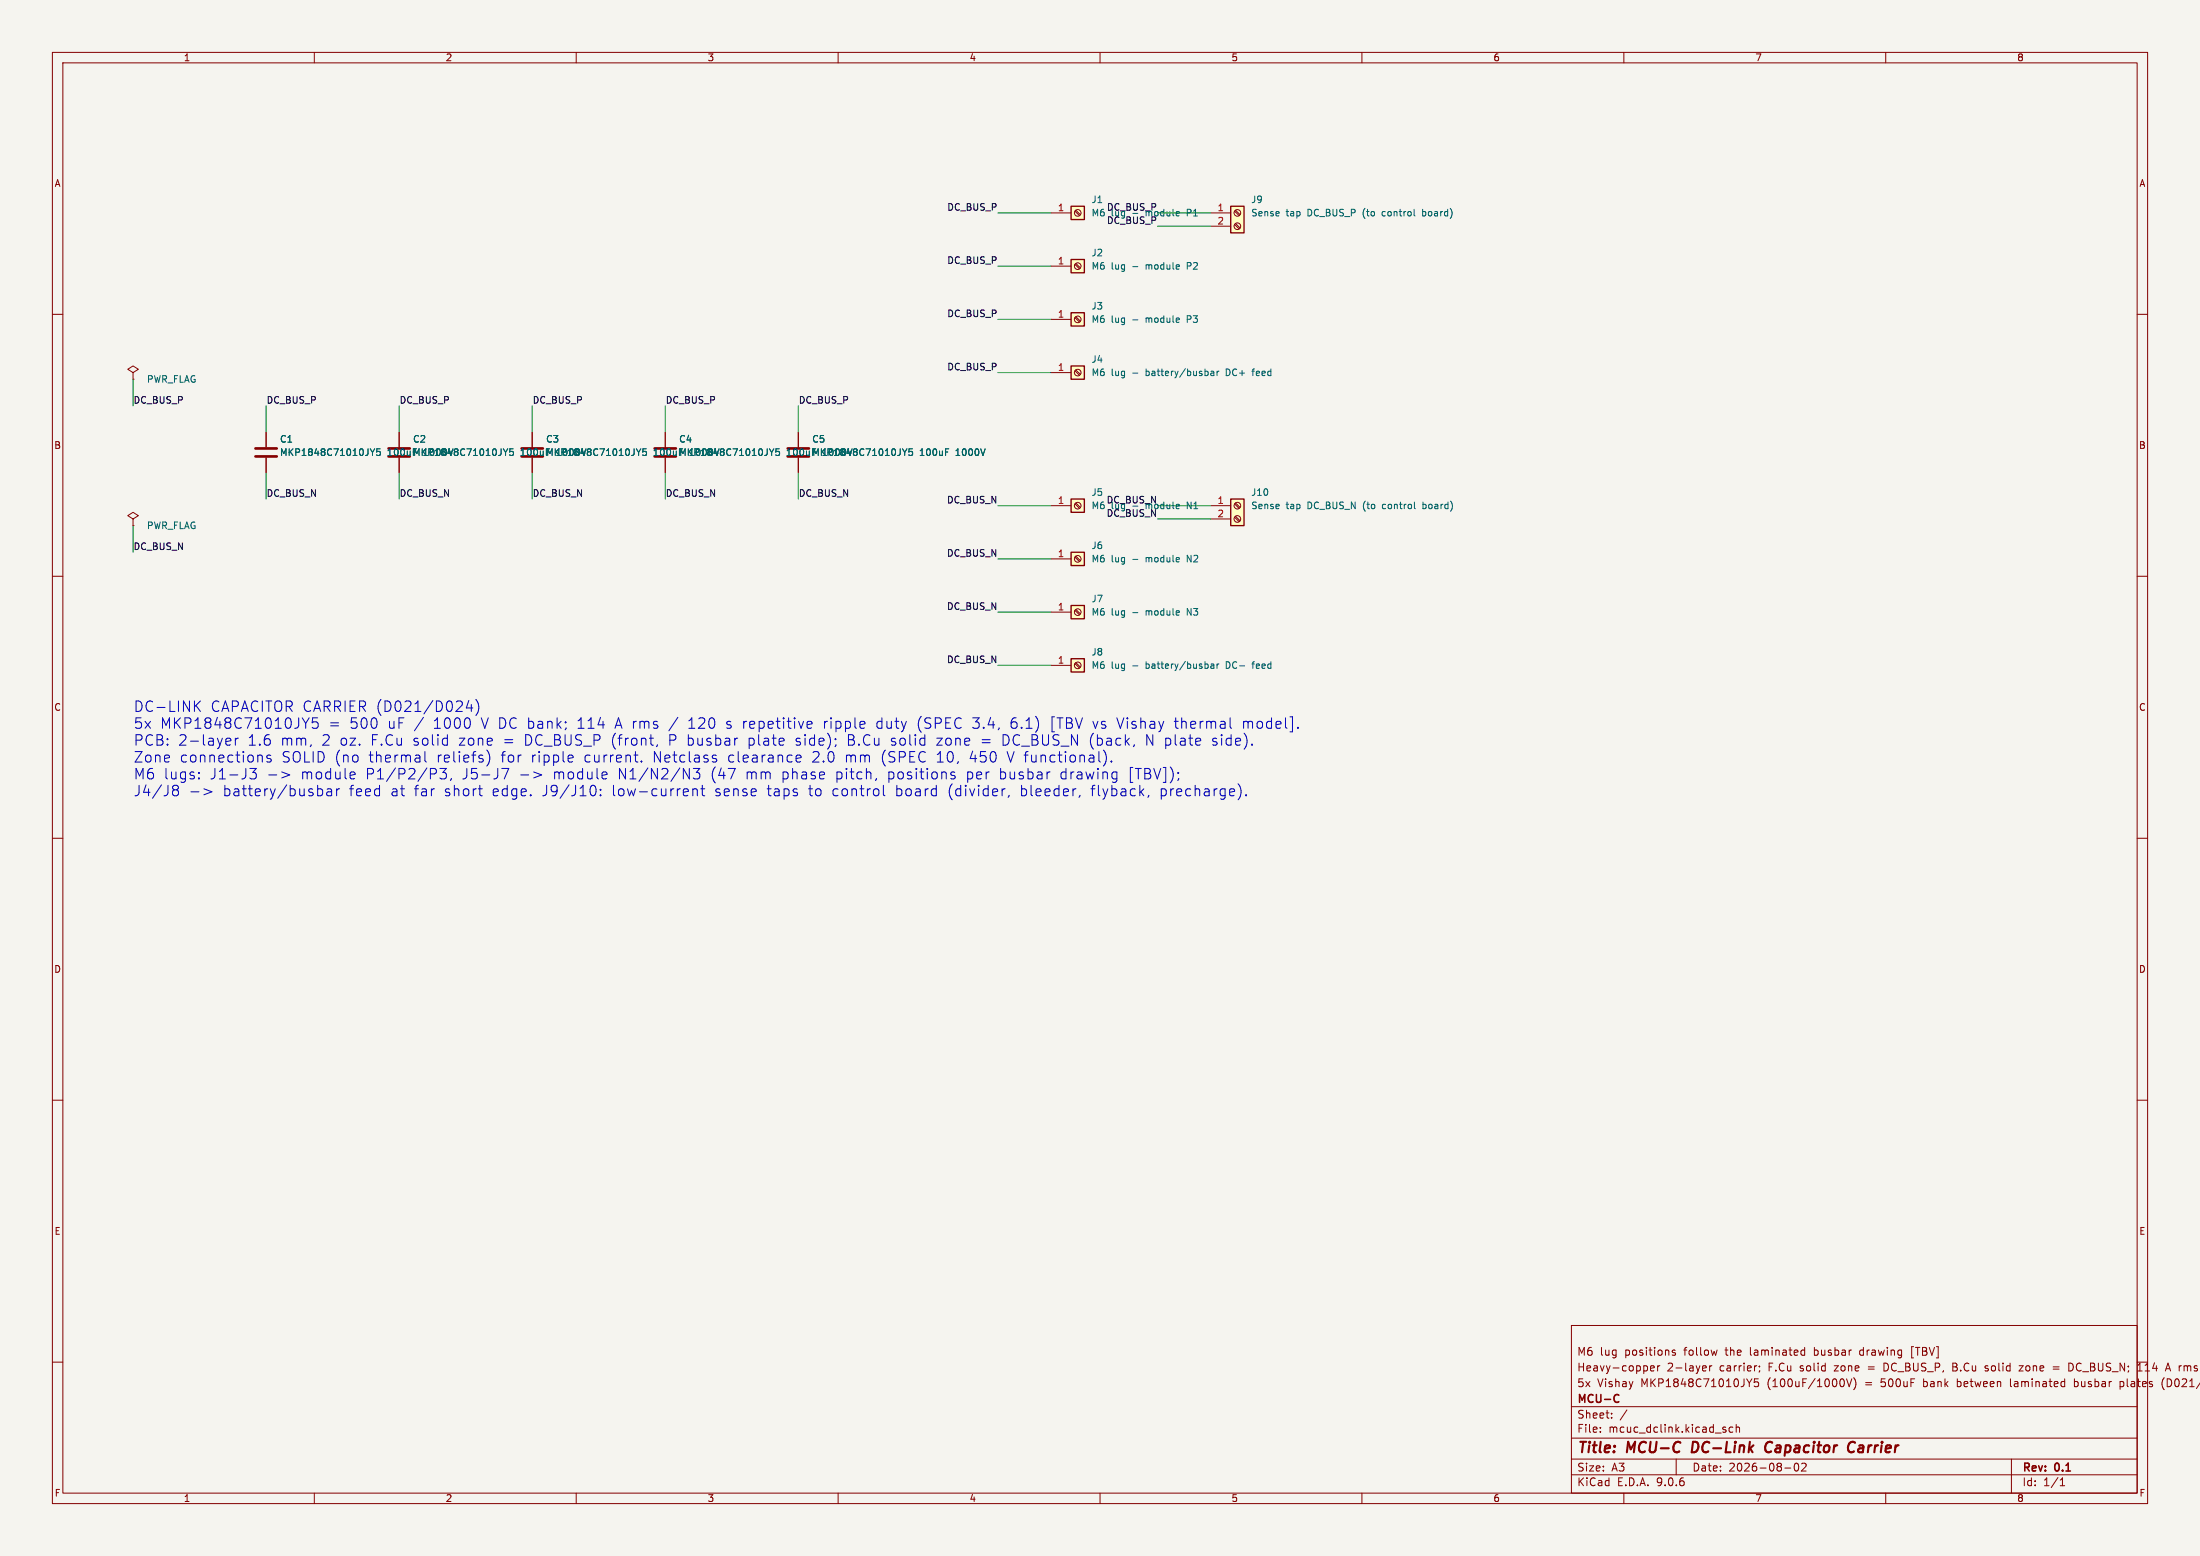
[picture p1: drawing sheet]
(kicad_sch
 (version 20250114)
 (generator "eeschema")
 (generator_version "9.0")
 (paper "A3")
 (title_block
  (title "MCU-C DC-Link Capacitor Carrier")
  (date "2026-08-02")
  (rev "0.1")
  (company "MCU-C")
  (comment 1 "5x Vishay MKP1848C71010JY5 (100uF/1000V) = 500uF bank between laminated busbar plates (D021/D024)")
  (comment 2 "Heavy-copper 2-layer carrier; F.Cu solid zone = DC_BUS_P, B.Cu solid zone = DC_BUS_N; 114 A rms ripple duty (SPEC 3.4/6.1)")
  (comment 3 "M6 lug positions follow the laminated busbar drawing [TBV]"))
 (lib_symbols
  (symbol "Device:C"
    (pin_numbers (hide yes))
    (pin_names
    (offset 0.254)) (exclude_from_sim no) (in_bom yes) (on_board yes)
    (property "Reference" "C" (at 0.635 2.54 0) (effects (font (size 1.27 1.27)) (justify left)))
    (property "Value" "C" (at 0.635 -2.54 0) (effects (font (size 1.27 1.27)) (justify left)))
    (property "Footprint" "" (at 0.9652 -3.81 0) (effects (font (size 1.27 1.27)) (hide yes)))
    (property "Datasheet" "~" (at 0 0 0) (effects (font (size 1.27 1.27)) (hide yes)))
    (property "Description" "Unpolarized capacitor" (at 0 0 0) (effects (font (size 1.27 1.27)) (hide yes)))
    (symbol "C_0_1"
    (polyline (pts (xy -2.032 0.762) (xy 2.032 0.762)) (stroke (width 0.508) (type default)) (fill (type none)))
    (polyline (pts (xy -2.032 -0.762) (xy 2.032 -0.762)) (stroke (width 0.508) (type default)) (fill (type none))))
    (symbol "C_1_1"
    (pin passive line (at 0 3.81 270) (length 2.794) (name "~" (effects (font (size 1.27 1.27)))) (number "1" (effects (font (size 1.27 1.27)))))
    (pin passive line (at 0 -3.81 90) (length 2.794) (name "~" (effects (font (size 1.27 1.27)))) (number "2" (effects (font (size 1.27 1.27))))))
    (embedded_fonts no))
  (symbol "Connector:Screw_Terminal_01x01"
  (pin_names
   (offset 1.016) (hide yes))
  (exclude_from_sim no)
  (in_bom yes)
  (on_board yes)
  (property "Reference" "J" (at 0 2.54 0) (effects (font (size 1.27 1.27))))
  (property "Value" "Screw_Terminal_01x01" (at 0 -2.54 0) (effects (font (size 1.27 1.27))))
  (property "Footprint" "" (at 0 0 0) (effects (font (size 1.27 1.27)) (hide yes)))
  (property "Datasheet" "~" (at 0 0 0) (effects (font (size 1.27 1.27)) (hide yes)))
  (property "Description" "Generic screw terminal, single row, 01x01, script generated (kicad-library-utils/schlib/autogen/connector/)" (at 0 0 0) (effects (font (size 1.27 1.27)) (hide yes)))
  (symbol "Screw_Terminal_01x01_1_1"
   (rectangle (start -1.27 1.27) (end 1.27 -1.27) (stroke (width 0.254) (type default)) (fill (type background)))
   (polyline (pts (xy -0.5334 0.3302) (xy 0.3302 -0.508)) (stroke (width 0.1524) (type default)) (fill (type none)))
   (polyline (pts (xy -0.3556 0.508) (xy 0.508 -0.3302)) (stroke (width 0.1524) (type default)) (fill (type none)))
   (circle (center 0 0) (radius 0.635) (stroke (width 0.1524) (type default)) (fill (type none)))
   (pin passive line (at -5.08 0 0) (length 3.81) (name "Pin_1" (effects (font (size 1.27 1.27)))) (number "1" (effects (font (size 1.27 1.27))))))
  (embedded_fonts no))
  (symbol "Connector:Screw_Terminal_01x02"
  (pin_names
   (offset 1.016) (hide yes))
  (exclude_from_sim no)
  (in_bom yes)
  (on_board yes)
  (property "Reference" "J" (at 0 2.54 0) (effects (font (size 1.27 1.27))))
  (property "Value" "Screw_Terminal_01x02" (at 0 -5.08 0) (effects (font (size 1.27 1.27))))
  (property "Footprint" "" (at 0 0 0) (effects (font (size 1.27 1.27)) (hide yes)))
  (property "Datasheet" "~" (at 0 0 0) (effects (font (size 1.27 1.27)) (hide yes)))
  (property "Description" "Generic screw terminal, single row, 01x02, script generated (kicad-library-utils/schlib/autogen/connector/)" (at 0 0 0) (effects (font (size 1.27 1.27)) (hide yes)))
  (symbol "Screw_Terminal_01x02_1_1"
   (rectangle (start -1.27 1.27) (end 1.27 -3.81) (stroke (width 0.254) (type default)) (fill (type background)))
   (polyline (pts (xy -0.5334 0.3302) (xy 0.3302 -0.508)) (stroke (width 0.1524) (type default)) (fill (type none)))
   (polyline (pts (xy -0.5334 -2.2098) (xy 0.3302 -3.048)) (stroke (width 0.1524) (type default)) (fill (type none)))
   (polyline (pts (xy -0.3556 0.508) (xy 0.508 -0.3302)) (stroke (width 0.1524) (type default)) (fill (type none)))
   (polyline (pts (xy -0.3556 -2.032) (xy 0.508 -2.8702)) (stroke (width 0.1524) (type default)) (fill (type none)))
   (circle (center 0 0) (radius 0.635) (stroke (width 0.1524) (type default)) (fill (type none)))
   (circle (center 0 -2.54) (radius 0.635) (stroke (width 0.1524) (type default)) (fill (type none)))
   (pin passive line (at -5.08 0 0) (length 3.81) (name "Pin_1" (effects (font (size 1.27 1.27)))) (number "1" (effects (font (size 1.27 1.27)))))
   (pin passive line (at -5.08 -2.54 0) (length 3.81) (name "Pin_2" (effects (font (size 1.27 1.27)))) (number "2" (effects (font (size 1.27 1.27))))))
  (embedded_fonts no))
  (symbol "power:PWR_FLAG"
    (power)
    (pin_numbers (hide yes))
    (pin_names
    (offset 0) (hide yes)) (exclude_from_sim no) (in_bom yes) (on_board yes)
    (property "Reference" "#FLG" (at 0 1.905 0) (effects (font (size 1.27 1.27)) (hide yes)))
    (property "Value" "PWR_FLAG" (at 0 3.81 0) (effects (font (size 1.27 1.27))))
    (property "Footprint" "" (at 0 0 0) (effects (font (size 1.27 1.27)) (hide yes)))
    (property "Datasheet" "~" (at 0 0 0) (effects (font (size 1.27 1.27)) (hide yes)))
    (property "Description" "Special symbol for telling ERC where power comes from" (at 0 0 0) (effects (font (size 1.27 1.27)) (hide yes)))
    (symbol "PWR_FLAG_0_0"
    (pin power_out line (at 0 0 90) (length 0) (name "~" (effects (font (size 1.27 1.27)))) (number "1" (effects (font (size 1.27 1.27))))))
    (symbol "PWR_FLAG_0_1"
    (polyline (pts (xy 0 0) (xy 0 1.27) (xy -1.016 1.905) (xy 0 2.54) (xy 1.016 1.905) (xy 0 1.27)) (stroke (width 0) (type default)) (fill (type none))))))
 (symbol
  (lib_id "Device:C")
  (at 50.8 86.36 0)
  (unit 1)
  (exclude_from_sim no)
  (in_bom yes)
  (on_board yes)
  (dnp no)
  (property "Reference" "C1" (at 53.339999999999996 83.82 0) (effects (font (size 1.27 1.27)) (justify left)))
  (property "Value" "MKP1848C71010JY5 100uF 1000V" (at 53.339999999999996 86.36 0) (effects (font (size 1.27 1.27)) (justify left)))
  (property "Footprint" "mcuc:MKP1848C_6pin_52.5x20.3" (at 50.8 86.36 0) (effects (font (size 1.27 1.27)) (justify left) (hide yes)))
  (property "Datasheet" "~" (at 50.8 86.36 0) (effects (font (size 1.27 1.27)) (justify left) (hide yes)))
  (property "Description" "Vishay MKP1848C DC-link film capacitor, 100uF 1000VDC, 6-pin" (at 50.8 86.36 0) (effects (font (size 1.27 1.27)) (justify left) (hide yes)))
  (pin "1")
  (pin "2"))
 (symbol
  (lib_id "Device:C")
  (at 76.2 86.36 0)
  (unit 1)
  (exclude_from_sim no)
  (in_bom yes)
  (on_board yes)
  (dnp no)
  (property "Reference" "C2" (at 78.74000000000001 83.82 0) (effects (font (size 1.27 1.27)) (justify left)))
  (property "Value" "MKP1848C71010JY5 100uF 1000V" (at 78.74000000000001 86.36 0) (effects (font (size 1.27 1.27)) (justify left)))
  (property "Footprint" "mcuc:MKP1848C_6pin_52.5x20.3" (at 76.2 86.36 0) (effects (font (size 1.27 1.27)) (justify left) (hide yes)))
  (property "Datasheet" "~" (at 76.2 86.36 0) (effects (font (size 1.27 1.27)) (justify left) (hide yes)))
  (property "Description" "Vishay MKP1848C DC-link film capacitor, 100uF 1000VDC, 6-pin" (at 76.2 86.36 0) (effects (font (size 1.27 1.27)) (justify left) (hide yes)))
  (pin "1")
  (pin "2"))
 (symbol
  (lib_id "Device:C")
  (at 101.6 86.36 0)
  (unit 1)
  (exclude_from_sim no)
  (in_bom yes)
  (on_board yes)
  (dnp no)
  (property "Reference" "C3" (at 104.14 83.82 0) (effects (font (size 1.27 1.27)) (justify left)))
  (property "Value" "MKP1848C71010JY5 100uF 1000V" (at 104.14 86.36 0) (effects (font (size 1.27 1.27)) (justify left)))
  (property "Footprint" "mcuc:MKP1848C_6pin_52.5x20.3" (at 101.6 86.36 0) (effects (font (size 1.27 1.27)) (justify left) (hide yes)))
  (property "Datasheet" "~" (at 101.6 86.36 0) (effects (font (size 1.27 1.27)) (justify left) (hide yes)))
  (property "Description" "Vishay MKP1848C DC-link film capacitor, 100uF 1000VDC, 6-pin" (at 101.6 86.36 0) (effects (font (size 1.27 1.27)) (justify left) (hide yes)))
  (pin "1")
  (pin "2"))
 (symbol
  (lib_id "Device:C")
  (at 127.0 86.36 0)
  (unit 1)
  (exclude_from_sim no)
  (in_bom yes)
  (on_board yes)
  (dnp no)
  (property "Reference" "C4" (at 129.54 83.82 0) (effects (font (size 1.27 1.27)) (justify left)))
  (property "Value" "MKP1848C71010JY5 100uF 1000V" (at 129.54 86.36 0) (effects (font (size 1.27 1.27)) (justify left)))
  (property "Footprint" "mcuc:MKP1848C_6pin_52.5x20.3" (at 127.0 86.36 0) (effects (font (size 1.27 1.27)) (justify left) (hide yes)))
  (property "Datasheet" "~" (at 127.0 86.36 0) (effects (font (size 1.27 1.27)) (justify left) (hide yes)))
  (property "Description" "Vishay MKP1848C DC-link film capacitor, 100uF 1000VDC, 6-pin" (at 127.0 86.36 0) (effects (font (size 1.27 1.27)) (justify left) (hide yes)))
  (pin "1")
  (pin "2"))
 (symbol
  (lib_id "Device:C")
  (at 152.4 86.36 0)
  (unit 1)
  (exclude_from_sim no)
  (in_bom yes)
  (on_board yes)
  (dnp no)
  (property "Reference" "C5" (at 154.94 83.82 0) (effects (font (size 1.27 1.27)) (justify left)))
  (property "Value" "MKP1848C71010JY5 100uF 1000V" (at 154.94 86.36 0) (effects (font (size 1.27 1.27)) (justify left)))
  (property "Footprint" "mcuc:MKP1848C_6pin_52.5x20.3" (at 152.4 86.36 0) (effects (font (size 1.27 1.27)) (justify left) (hide yes)))
  (property "Datasheet" "~" (at 152.4 86.36 0) (effects (font (size 1.27 1.27)) (justify left) (hide yes)))
  (property "Description" "Vishay MKP1848C DC-link film capacitor, 100uF 1000VDC, 6-pin" (at 152.4 86.36 0) (effects (font (size 1.27 1.27)) (justify left) (hide yes)))
  (pin "1")
  (pin "2"))
 (symbol
  (lib_id "Connector:Screw_Terminal_01x01")
  (at 205.74 40.64 0)
  (unit 1)
  (exclude_from_sim no)
  (in_bom yes)
  (on_board yes)
  (dnp no)
  (property "Reference" "J1" (at 208.28 38.1 0) (effects (font (size 1.27 1.27)) (justify left)))
  (property "Value" "M6 lug - module P1" (at 208.28 40.64 0) (effects (font (size 1.27 1.27)) (justify left)))
  (property "Footprint" "mcuc_dclink:M6_LUG" (at 205.74 40.64 0) (effects (font (size 1.27 1.27)) (justify left) (hide yes)))
  (property "Datasheet" "~" (at 205.74 40.64 0) (effects (font (size 1.27 1.27)) (justify left) (hide yes)))
  (property "Description" "M6 busbar lug connection point" (at 205.74 40.64 0) (effects (font (size 1.27 1.27)) (justify left) (hide yes)))
  (pin "1"))
 (symbol
  (lib_id "Connector:Screw_Terminal_01x01")
  (at 205.74 50.8 0)
  (unit 1)
  (exclude_from_sim no)
  (in_bom yes)
  (on_board yes)
  (dnp no)
  (property "Reference" "J2" (at 208.28 48.26 0) (effects (font (size 1.27 1.27)) (justify left)))
  (property "Value" "M6 lug - module P2" (at 208.28 50.8 0) (effects (font (size 1.27 1.27)) (justify left)))
  (property "Footprint" "mcuc_dclink:M6_LUG" (at 205.74 50.8 0) (effects (font (size 1.27 1.27)) (justify left) (hide yes)))
  (property "Datasheet" "~" (at 205.74 50.8 0) (effects (font (size 1.27 1.27)) (justify left) (hide yes)))
  (property "Description" "M6 busbar lug connection point" (at 205.74 50.8 0) (effects (font (size 1.27 1.27)) (justify left) (hide yes)))
  (pin "1"))
 (symbol
  (lib_id "Connector:Screw_Terminal_01x01")
  (at 205.74 60.96 0)
  (unit 1)
  (exclude_from_sim no)
  (in_bom yes)
  (on_board yes)
  (dnp no)
  (property "Reference" "J3" (at 208.28 58.42 0) (effects (font (size 1.27 1.27)) (justify left)))
  (property "Value" "M6 lug - module P3" (at 208.28 60.96 0) (effects (font (size 1.27 1.27)) (justify left)))
  (property "Footprint" "mcuc_dclink:M6_LUG" (at 205.74 60.96 0) (effects (font (size 1.27 1.27)) (justify left) (hide yes)))
  (property "Datasheet" "~" (at 205.74 60.96 0) (effects (font (size 1.27 1.27)) (justify left) (hide yes)))
  (property "Description" "M6 busbar lug connection point" (at 205.74 60.96 0) (effects (font (size 1.27 1.27)) (justify left) (hide yes)))
  (pin "1"))
 (symbol
  (lib_id "Connector:Screw_Terminal_01x01")
  (at 205.74 71.12 0)
  (unit 1)
  (exclude_from_sim no)
  (in_bom yes)
  (on_board yes)
  (dnp no)
  (property "Reference" "J4" (at 208.28 68.58 0) (effects (font (size 1.27 1.27)) (justify left)))
  (property "Value" "M6 lug - battery/busbar DC+ feed" (at 208.28 71.12 0) (effects (font (size 1.27 1.27)) (justify left)))
  (property "Footprint" "mcuc_dclink:M6_LUG" (at 205.74 71.12 0) (effects (font (size 1.27 1.27)) (justify left) (hide yes)))
  (property "Datasheet" "~" (at 205.74 71.12 0) (effects (font (size 1.27 1.27)) (justify left) (hide yes)))
  (property "Description" "M6 busbar lug connection point" (at 205.74 71.12 0) (effects (font (size 1.27 1.27)) (justify left) (hide yes)))
  (pin "1"))
 (symbol
  (lib_id "Connector:Screw_Terminal_01x01")
  (at 205.74 96.52 0)
  (unit 1)
  (exclude_from_sim no)
  (in_bom yes)
  (on_board yes)
  (dnp no)
  (property "Reference" "J5" (at 208.28 93.97999999999999 0) (effects (font (size 1.27 1.27)) (justify left)))
  (property "Value" "M6 lug - module N1" (at 208.28 96.52 0) (effects (font (size 1.27 1.27)) (justify left)))
  (property "Footprint" "mcuc_dclink:M6_LUG" (at 205.74 96.52 0) (effects (font (size 1.27 1.27)) (justify left) (hide yes)))
  (property "Datasheet" "~" (at 205.74 96.52 0) (effects (font (size 1.27 1.27)) (justify left) (hide yes)))
  (property "Description" "M6 busbar lug connection point" (at 205.74 96.52 0) (effects (font (size 1.27 1.27)) (justify left) (hide yes)))
  (pin "1"))
 (symbol
  (lib_id "Connector:Screw_Terminal_01x01")
  (at 205.74 106.68 0)
  (unit 1)
  (exclude_from_sim no)
  (in_bom yes)
  (on_board yes)
  (dnp no)
  (property "Reference" "J6" (at 208.28 104.14 0) (effects (font (size 1.27 1.27)) (justify left)))
  (property "Value" "M6 lug - module N2" (at 208.28 106.68 0) (effects (font (size 1.27 1.27)) (justify left)))
  (property "Footprint" "mcuc_dclink:M6_LUG" (at 205.74 106.68 0) (effects (font (size 1.27 1.27)) (justify left) (hide yes)))
  (property "Datasheet" "~" (at 205.74 106.68 0) (effects (font (size 1.27 1.27)) (justify left) (hide yes)))
  (property "Description" "M6 busbar lug connection point" (at 205.74 106.68 0) (effects (font (size 1.27 1.27)) (justify left) (hide yes)))
  (pin "1"))
 (symbol
  (lib_id "Connector:Screw_Terminal_01x01")
  (at 205.74 116.84 0)
  (unit 1)
  (exclude_from_sim no)
  (in_bom yes)
  (on_board yes)
  (dnp no)
  (property "Reference" "J7" (at 208.28 114.3 0) (effects (font (size 1.27 1.27)) (justify left)))
  (property "Value" "M6 lug - module N3" (at 208.28 116.84 0) (effects (font (size 1.27 1.27)) (justify left)))
  (property "Footprint" "mcuc_dclink:M6_LUG" (at 205.74 116.84 0) (effects (font (size 1.27 1.27)) (justify left) (hide yes)))
  (property "Datasheet" "~" (at 205.74 116.84 0) (effects (font (size 1.27 1.27)) (justify left) (hide yes)))
  (property "Description" "M6 busbar lug connection point" (at 205.74 116.84 0) (effects (font (size 1.27 1.27)) (justify left) (hide yes)))
  (pin "1"))
 (symbol
  (lib_id "Connector:Screw_Terminal_01x01")
  (at 205.74 127.0 0)
  (unit 1)
  (exclude_from_sim no)
  (in_bom yes)
  (on_board yes)
  (dnp no)
  (property "Reference" "J8" (at 208.28 124.46 0) (effects (font (size 1.27 1.27)) (justify left)))
  (property "Value" "M6 lug - battery/busbar DC- feed" (at 208.28 127.0 0) (effects (font (size 1.27 1.27)) (justify left)))
  (property "Footprint" "mcuc_dclink:M6_LUG" (at 205.74 127.0 0) (effects (font (size 1.27 1.27)) (justify left) (hide yes)))
  (property "Datasheet" "~" (at 205.74 127.0 0) (effects (font (size 1.27 1.27)) (justify left) (hide yes)))
  (property "Description" "M6 busbar lug connection point" (at 205.74 127.0 0) (effects (font (size 1.27 1.27)) (justify left) (hide yes)))
  (pin "1"))
 (symbol
  (lib_id "Connector:Screw_Terminal_01x02")
  (at 236.22 40.64 0)
  (unit 1)
  (exclude_from_sim no)
  (in_bom yes)
  (on_board yes)
  (dnp no)
  (property "Reference" "J9" (at 238.76 38.1 0) (effects (font (size 1.27 1.27)) (justify left)))
  (property "Value" "Sense tap DC_BUS_P (to control board)" (at 238.76 40.64 0) (effects (font (size 1.27 1.27)) (justify left)))
  (property "Footprint" "mcuc_dclink:TAP_FASTON_2xD1.5" (at 236.22 40.64 0) (effects (font (size 1.27 1.27)) (justify left) (hide yes)))
  (property "Datasheet" "~" (at 236.22 40.64 0) (effects (font (size 1.27 1.27)) (justify left) (hide yes)))
  (property "Description" "Low-current DC bus sense tap for control board" (at 236.22 40.64 0) (effects (font (size 1.27 1.27)) (justify left) (hide yes)))
  (pin "1")
  (pin "2"))
 (symbol
  (lib_id "Connector:Screw_Terminal_01x02")
  (at 236.22 96.52 0)
  (unit 1)
  (exclude_from_sim no)
  (in_bom yes)
  (on_board yes)
  (dnp no)
  (property "Reference" "J10" (at 238.76 93.97999999999999 0) (effects (font (size 1.27 1.27)) (justify left)))
  (property "Value" "Sense tap DC_BUS_N (to control board)" (at 238.76 96.52 0) (effects (font (size 1.27 1.27)) (justify left)))
  (property "Footprint" "mcuc_dclink:TAP_FASTON_2xD1.5" (at 236.22 96.52 0) (effects (font (size 1.27 1.27)) (justify left) (hide yes)))
  (property "Datasheet" "~" (at 236.22 96.52 0) (effects (font (size 1.27 1.27)) (justify left) (hide yes)))
  (property "Description" "Low-current DC bus sense tap for control board" (at 236.22 96.52 0) (effects (font (size 1.27 1.27)) (justify left) (hide yes)))
  (pin "1")
  (pin "2"))
 (symbol
  (lib_id "power:PWR_FLAG")
  (at 25.4 72.39 0)
  (unit 1)
  (exclude_from_sim no)
  (in_bom yes)
  (on_board yes)
  (dnp no)
  (property "Reference" "#FLG01" (at 27.939999999999998 69.85 0) (effects (font (size 1.27 1.27)) (justify left) (hide yes)))
  (property "Value" "PWR_FLAG" (at 27.939999999999998 72.39 0) (effects (font (size 1.27 1.27)) (justify left)))
  (property "Footprint" "" (at 25.4 72.39 0) (effects (font (size 1.27 1.27)) (justify left) (hide yes)))
  (property "Datasheet" "~" (at 25.4 72.39 0) (effects (font (size 1.27 1.27)) (justify left) (hide yes)))
  (property "Description" "" (at 25.4 72.39 0) (effects (font (size 1.27 1.27)) (justify left) (hide yes)))
  (pin "1"))
 (symbol
  (lib_id "power:PWR_FLAG")
  (at 25.4 100.33 0)
  (unit 1)
  (exclude_from_sim no)
  (in_bom yes)
  (on_board yes)
  (dnp no)
  (property "Reference" "#FLG02" (at 27.939999999999998 97.78999999999999 0) (effects (font (size 1.27 1.27)) (justify left) (hide yes)))
  (property "Value" "PWR_FLAG" (at 27.939999999999998 100.33 0) (effects (font (size 1.27 1.27)) (justify left)))
  (property "Footprint" "" (at 25.4 100.33 0) (effects (font (size 1.27 1.27)) (justify left) (hide yes)))
  (property "Datasheet" "~" (at 25.4 100.33 0) (effects (font (size 1.27 1.27)) (justify left) (hide yes)))
  (property "Description" "" (at 25.4 100.33 0) (effects (font (size 1.27 1.27)) (justify left) (hide yes)))
  (pin "1"))
 (wire
  (pts (xy 50.8 82.55) (xy 50.8 77.47))
  (stroke (width 0) (type default)))
 (wire
  (pts (xy 50.8 90.17) (xy 50.8 95.25))
  (stroke (width 0) (type default)))
 (wire
  (pts (xy 76.2 82.55) (xy 76.2 77.47))
  (stroke (width 0) (type default)))
 (wire
  (pts (xy 76.2 90.17) (xy 76.2 95.25))
  (stroke (width 0) (type default)))
 (wire
  (pts (xy 101.6 82.55) (xy 101.6 77.47))
  (stroke (width 0) (type default)))
 (wire
  (pts (xy 101.6 90.17) (xy 101.6 95.25))
  (stroke (width 0) (type default)))
 (wire
  (pts (xy 127.0 82.55) (xy 127.0 77.47))
  (stroke (width 0) (type default)))
 (wire
  (pts (xy 127.0 90.17) (xy 127.0 95.25))
  (stroke (width 0) (type default)))
 (wire
  (pts (xy 152.4 82.55) (xy 152.4 77.47))
  (stroke (width 0) (type default)))
 (wire
  (pts (xy 152.4 90.17) (xy 152.4 95.25))
  (stroke (width 0) (type default)))
 (wire
  (pts (xy 200.66 40.64) (xy 190.5 40.64))
  (stroke (width 0) (type default)))
 (wire
  (pts (xy 200.66 50.8) (xy 190.5 50.8))
  (stroke (width 0) (type default)))
 (wire
  (pts (xy 200.66 60.96) (xy 190.5 60.96))
  (stroke (width 0) (type default)))
 (wire
  (pts (xy 200.66 71.12) (xy 190.5 71.12))
  (stroke (width 0) (type default)))
 (wire
  (pts (xy 200.66 96.52) (xy 190.5 96.52))
  (stroke (width 0) (type default)))
 (wire
  (pts (xy 200.66 106.68) (xy 190.5 106.68))
  (stroke (width 0) (type default)))
 (wire
  (pts (xy 200.66 116.84) (xy 190.5 116.84))
  (stroke (width 0) (type default)))
 (wire
  (pts (xy 200.66 127.0) (xy 190.5 127.0))
  (stroke (width 0) (type default)))
 (wire
  (pts (xy 231.14 40.64) (xy 220.98 40.64))
  (stroke (width 0) (type default)))
 (wire
  (pts (xy 231.14 43.18) (xy 220.98 43.18))
  (stroke (width 0) (type default)))
 (wire
  (pts (xy 231.14 96.52) (xy 220.98 96.52))
  (stroke (width 0) (type default)))
 (wire
  (pts (xy 231.14 99.06) (xy 220.98 99.06))
  (stroke (width 0) (type default)))
 (wire
  (pts (xy 25.4 72.39) (xy 25.4 77.47))
  (stroke (width 0) (type default)))
 (wire
  (pts (xy 25.4 100.33) (xy 25.4 105.41))
  (stroke (width 0) (type default)))
 (label "DC_BUS_P"
  (at 50.8 77.47 0)
  (effects (font (size 1.27 1.27)) (justify left bottom)))
 (label "DC_BUS_N"
  (at 50.8 95.25 0)
  (effects (font (size 1.27 1.27)) (justify left bottom)))
 (label "DC_BUS_P"
  (at 76.2 77.47 0)
  (effects (font (size 1.27 1.27)) (justify left bottom)))
 (label "DC_BUS_N"
  (at 76.2 95.25 0)
  (effects (font (size 1.27 1.27)) (justify left bottom)))
 (label "DC_BUS_P"
  (at 101.6 77.47 0)
  (effects (font (size 1.27 1.27)) (justify left bottom)))
 (label "DC_BUS_N"
  (at 101.6 95.25 0)
  (effects (font (size 1.27 1.27)) (justify left bottom)))
 (label "DC_BUS_P"
  (at 127.0 77.47 0)
  (effects (font (size 1.27 1.27)) (justify left bottom)))
 (label "DC_BUS_N"
  (at 127.0 95.25 0)
  (effects (font (size 1.27 1.27)) (justify left bottom)))
 (label "DC_BUS_P"
  (at 152.4 77.47 0)
  (effects (font (size 1.27 1.27)) (justify left bottom)))
 (label "DC_BUS_N"
  (at 152.4 95.25 0)
  (effects (font (size 1.27 1.27)) (justify left bottom)))
 (label "DC_BUS_P"
  (at 190.5 40.64 0)
  (effects (font (size 1.27 1.27)) (justify right bottom)))
 (label "DC_BUS_P"
  (at 190.5 50.8 0)
  (effects (font (size 1.27 1.27)) (justify right bottom)))
 (label "DC_BUS_P"
  (at 190.5 60.96 0)
  (effects (font (size 1.27 1.27)) (justify right bottom)))
 (label "DC_BUS_P"
  (at 190.5 71.12 0)
  (effects (font (size 1.27 1.27)) (justify right bottom)))
 (label "DC_BUS_N"
  (at 190.5 96.52 0)
  (effects (font (size 1.27 1.27)) (justify right bottom)))
 (label "DC_BUS_N"
  (at 190.5 106.68 0)
  (effects (font (size 1.27 1.27)) (justify right bottom)))
 (label "DC_BUS_N"
  (at 190.5 116.84 0)
  (effects (font (size 1.27 1.27)) (justify right bottom)))
 (label "DC_BUS_N"
  (at 190.5 127.0 0)
  (effects (font (size 1.27 1.27)) (justify right bottom)))
 (label "DC_BUS_P"
  (at 220.98 40.64 0)
  (effects (font (size 1.27 1.27)) (justify right bottom)))
 (label "DC_BUS_P"
  (at 220.98 43.18 0)
  (effects (font (size 1.27 1.27)) (justify right bottom)))
 (label "DC_BUS_N"
  (at 220.98 96.52 0)
  (effects (font (size 1.27 1.27)) (justify right bottom)))
 (label "DC_BUS_N"
  (at 220.98 99.06 0)
  (effects (font (size 1.27 1.27)) (justify right bottom)))
 (label "DC_BUS_P"
  (at 25.4 77.47 0)
  (effects (font (size 1.27 1.27)) (justify left bottom)))
 (label "DC_BUS_N"
  (at 25.4 105.41 0)
  (effects (font (size 1.27 1.27)) (justify left bottom)))
 (text "DC-LINK CAPACITOR CARRIER (D021/D024)\n5x MKP1848C71010JY5 = 500 uF / 1000 V DC bank; 114 A rms / 120 s repetitive ripple duty (SPEC 3.4, 6.1) [TBV vs Vishay thermal model].\nPCB: 2-layer 1.6 mm, 2 oz. F.Cu solid zone = DC_BUS_P (front, P busbar plate side); B.Cu solid zone = DC_BUS_N (back, N plate side).\nZone connections SOLID (no thermal reliefs) for ripple current. Netclass clearance 2.0 mm (SPEC 10, 450 V functional).\nM6 lugs: J1-J3 -> module P1/P2/P3, J5-J7 -> module N1/N2/N3 (47 mm phase pitch, positions per busbar drawing [TBV]);\nJ4/J8 -> battery/busbar feed at far short edge. J9/J10: low-current sense taps to control board (divider, bleeder, flyback, precharge)."
  (exclude_from_sim no)
  (at 25.4 152.4 0)
  (effects (font (size 2 2)) (justify left bottom)))
 (sheet_instances
  (path ""
   (page "1")))
 (embedded_fonts no))
